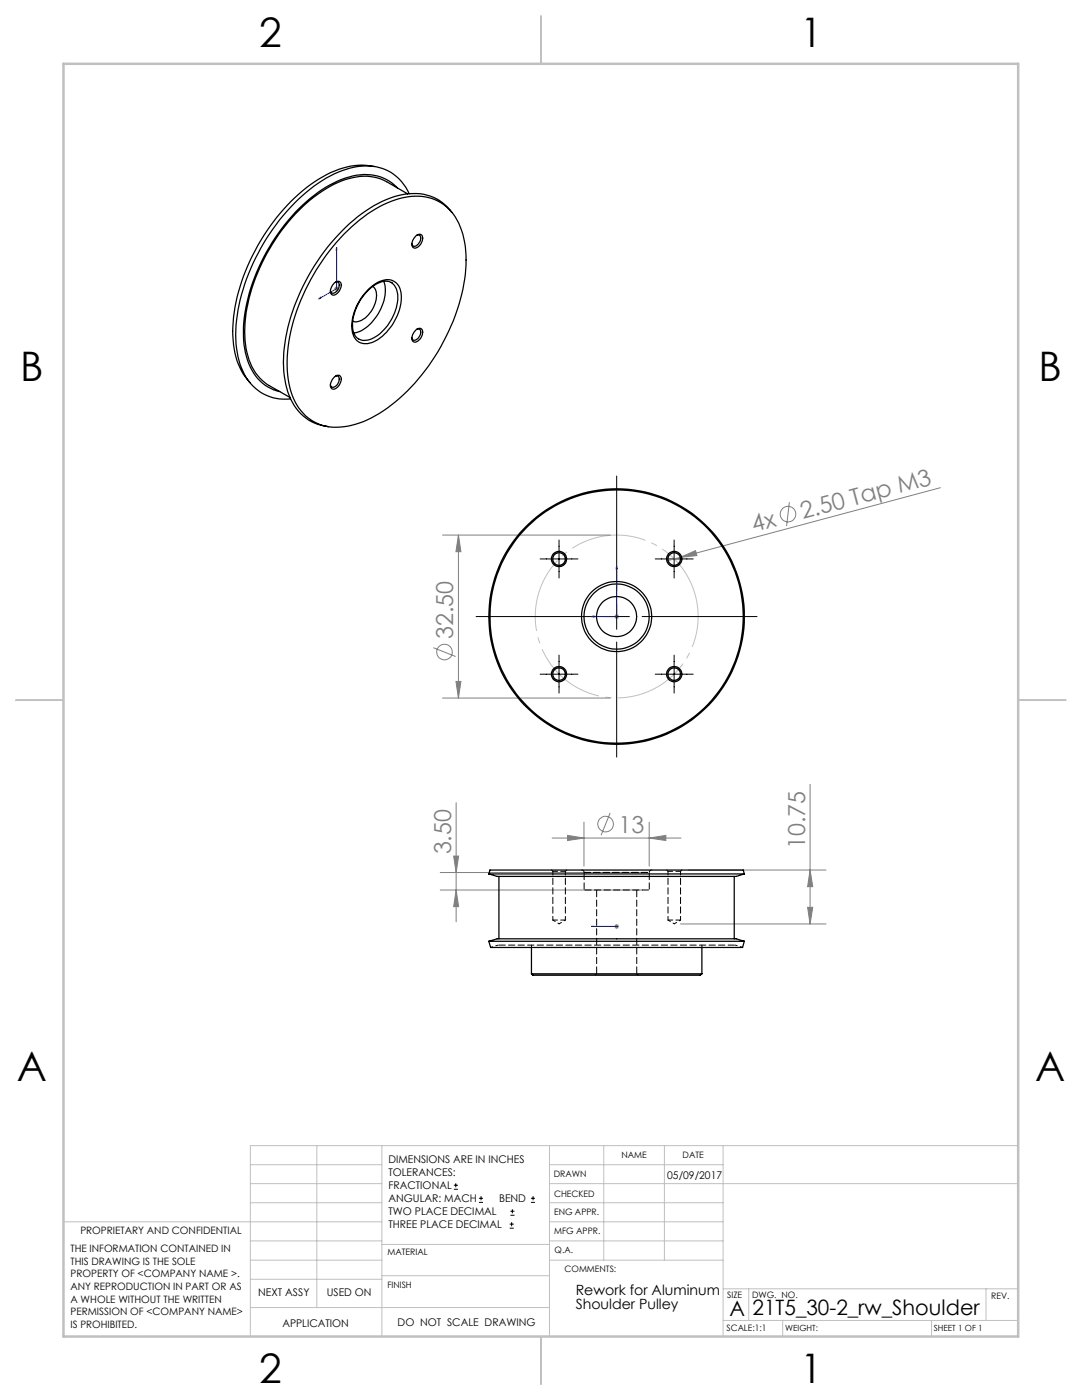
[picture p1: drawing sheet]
<svg xmlns="http://www.w3.org/2000/svg" width="216mm" height="279mm" viewBox="0 0 216 279" stroke-linecap="round" stroke-linejoin="round" font-family="sans-serif">
<g fill="none" stroke="#808080" stroke-width=".2">
<path d="M66.7 57.6h1M66.8 57.3l.7 .7M67.2 57.1v1M67.5 57.3l-.7 .7M187.6 97.3l-51.9 13.9M88.3 106.8h33.5M91.5 106.8l.5 3.3h-1zM91.5 106.8v32.5M135.7 111.2l3.1-1.3 .3 1zM135.7 111.2l-2.4 .7M157.5 100.2l-.5 4.8M86.5 129.3l4.4 1.7"/>
<path d="M88.3 139.3h33.5M91 136h1l-.5 3.3zM122.5 123h1M122.7 122.7l.7 .7M123 122.6v.9M123.4 122.7l-.7 .7M161.6 156.5v27.9M87.8 177.6h40.5M87.8 174.1h40.5M90.5 170.9h1l-.5 3.2zM91 177.6l.5 3.3h-1zM91 160.2v23.8"/>
<path d="M110.2 167.3h25.7M113.2 166.7l3.3 .6-3.3 .4zM116.5 164.1v8.8M121.7 162.2l-1.8 4.5M129.5 167.3l3.4-.6v1zM129.5 164.1v8.8M137.3 173.6h27.5M161.6 173.6l.6 3.4h-1.1zM122.5 184.9h1M122.7 184.5l.7 .7M123 184.4v1M123.4 184.5l-.7 .7"/>
<path d="M135.8 184.4h29M161.1 181.1h1.1l-.6 3.3z"/>
<circle cx="157.2" cy="102.6" r="1.56"/>
<circle cx="88.7" cy="130.1" r="1.56"/>
<circle cx="120.9" cy="164.5" r="1.55"/>
</g>
<g fill="none" stroke="#000" stroke-width=".2">
<path d="M123 95v23M107.8 111.5h7.5M111.5 107.8v7.6M130.7 111.5h7.6M134.5 107.8v7.6M95 123h23M107.8 134.5h7.5M111.5 130.7v7.6M120.5 123h5.1M123 120.5v5.1M123 128.1v23M128.1 123h23"/>
<path d="M130.7 134.5h7.6M134.5 130.7v7.6M90.6 237.3h.8M90.6 236.5h.8M90.9 236.1v.9M95.6 240h.8M95.6 239.1h.8M96 238.7v.8M105.9 240h.9M105.9 239.1h.9M106.4 238.7v.8M101.7 245.1h.8"/>
<path d="M101.7 244.3h.8M101.8 242.5h.9M101.8 241.7h.9M102.1 243.9v.8M102.2 241.3v.8"/>
</g>
<path d="M138.6 118.3a16.2 16.2 0 0 0-27.2-6.6 16.2 16.2 0 0 0 7.3 27 16.2 16.2 0 0 0 20.2-19.3l-.3-1.1" fill="none" stroke="#c0c0c0" stroke-width=".2" stroke-dasharray="15.2 1.3 1.3 1.3" stroke-dashoffset="4.2" stroke-linecap="butt"/>
<path d="M63.6 59.7l.4-.4v.2zM67.2 49.4v8.2l-3.6 2.1M67.2 49.4v.4h-.1zM123 113v10h-5M123 113l.2 .5h-.3zM118 123l.5-.1v.3zM118 184.9h.5h-.5M118 184.9h5M122.9 184.9h.3zM123 184.9h.1" fill="none" stroke="#00f" stroke-width=".2"/>
<g fill="none" stroke="#c0c0c0" stroke-width=".2">
<path d="M50 232.4h26.2M50 236.2h26.2M63.2 228.6v32.3M76.2 228.6v38.1M109.6 228.6v38.1M109.6 232.4h34.7M109.6 236.2h93.6M120.5 228.6v22.9M132.6 228.6v22.9M144.3 228.6v38.1M203.2 228.6h-153.2v38.1M12.7 243.8h63.5"/>
<path d="M50 251.5h26.2M50 240h26.2M50 247.7h26.2M50 255.3h26.2M76.2 254.6h33.4M76.2 248.4h33.4M109.6 251.5h34.7M109.6 243.8h34.7M109.6 240h34.7M109.6 247.7h34.7M144.3 257.2h58.9M149.4 257.2v6.3"/>
<path d="M196.7 257.2v6.3M50 260.9h59.6M144.3 263.5h58.9M156.2 263.5v3.2M185.9 263.5v3.2"/>
</g>
<path d="M108 3.2v9.5M3.1 139.7h9.6M203.2 139.7h9.5M108 266.7v9.6" fill="none" stroke="#c0c0c0" stroke-width=".25"/>
<path d="M12.7 12.7h190.5v254h-190.5z" fill="none" stroke="#c0c0c0" stroke-width=".5"/>
<path d="M91 136h1l-.5 3.3zM91.5 106.8l.5 3.3h-1z" fill="#808080"/>
<g fill="#00f">
<path d="M118 123l.5 .2v-.3zM123 113l-.1 .5h.3z"/>
<path d="M63.6 59.7l.4-.2v-.2zM67.2 49.4l-.1 .4h.1zM118 184.9h.5zM122.9 184.9h.3z"/>
</g>
<g fill="#808080">
<path d="M135.7 111.2l3.1-1.3 .3 1z"/>
<path d="M129.5 167.3l3.4-.6v1zM113.2 166.7l3.3 .6-3.3 .4z"/>
<path d="M91 177.6l.5 3.3h-1zM90.5 170.9h1l-.5 3.2z"/>
<path d="M161.6 173.6l.6 3.4h-1.1zM161.1 181.1h1.1l-.6 3.3z"/>
</g>
<g fill="none" stroke="#000" stroke-width=".25">
<path d="M74.8 33.2a14.1 14.1 0 0 0-10.4 2.1 37.5 37.5 0 0 0-14.5 16.7 30.7 30.7 0 0 0-3.2 17.7 12.8 12.8 0 0 0 3.2 6.7M79.3 37.5a9 9 0 0 0-9.6-2.2 26 26 0 0 0-12.9 9.5 37 37 0 0 0-8.2 21.3 13 13 0 0 0 3.8 10.4l2.2 1.3 1.2 .3M81.4 38.7l-4.2-2.4a10.2 10.2 0 0 0-9.1-.2 31.1 31.1 0 0 0-14.3 13.5 31.4 31.4 0 0 0-4.8 19.2 10.6 10.6 0 0 0 4.7 8.1l4.2 2.4M81.7 38.7a9.3 9.3 0 0 0-11.1-5.3 25.7 25.7 0 0 0-13.3 8.8 40.4 40.4 0 0 0-10.2 23.7 15.5 15.5 0 0 0 2.9 10.7 9 9 0 0 0 8 3M66.7 56.5a.8 .8 0 0 1 1.1-.2 .8 .8 0 0 1 .2 1.1 1.82 1.82 0 0 1-1.6 1.5 1.32 1.32 0 0 1 0-2zM66.9 56.3a.55 .55 0 0 1 .7 .1 .55 .55 0 0 1 .1 .7 1.31 1.31 0 0 1-1.6 1.3l-.2-.4M68.6 46.7a24.9 24.9 0 0 1 11.9-7.3 9.4 9.4 0 0 1 11.6 6.6 24.7 24.7 0 0 1-.6 14.9 39.9 39.9 0 0 1-15.8 21.6 15.1 15.1 0 0 1-10.6 2.6 9.7 9.7 0 0 1-7.3-7.8 29.4 29.4 0 0 1 2.7-18.5 43.3 43.3 0 0 1 8.1-12.1zM73.3 58.1a4.9 4.9 0 0 1 4.5-1.9 3.3 3.3 0 0 1 1.6 3.6 9.4 9.4 0 0 1-6 8.1 2.43 2.43 0 0 1-3.1-2.7 10.1 10.1 0 0 1 3-7.1zM73.4 57.9a5.1 5.1 0 0 1 4.8-1.9 3.2 3.2 0 0 1 1.9 3.6 10.5 10.5 0 0 1-5.9 8.8 2.73 2.73 0 0 1-3.9-2.4 10.4 10.4 0 0 1 3.1-8.1zM74.4 57.1a3.2 3.2 0 0 1 .3 3.9 5 5 0 0 1-3.7 3.2l-.6-.1M76.6 56.1a8.7 8.7 0 0 1-2.5 8.3 6.5 6.5 0 0 1-3.5 2.1M78 56.4h.1"/>
<path d="M83 47.1a.8 .8 0 0 1 1.1-.2 .8 .8 0 0 1 .2 1.1 1.79 1.79 0 0 1-1.7 1.5 1.32 1.32 0 0 1 0-2zM83.1 47a.65 .65 0 0 1 .8 .2 .65 .65 0 0 1 0 .8 1.47 1.47 0 0 1-1.4 1.1l-.3-.5M90.2 42.4a9.4 9.4 0 0 0-10-3.5 25.7 25.7 0 0 0-13.4 8.8 40.4 40.4 0 0 0-10.2 23.7 15.5 15.5 0 0 0 2.9 10.7 8.9 8.9 0 0 0 6 3.1M66.7 75.2a.76 .76 0 0 1 1-.3 .76 .76 0 0 1 .4 1 1.96 1.96 0 0 1-1.7 1.7 1.32 1.32 0 0 1 0-1.9zM66.9 75.1a.55 .55 0 0 1 .7 .1 .55 .55 0 0 1 .1 .7 1.31 1.31 0 0 1-1.6 1.3l-.2-.4M83 65.9a.8 .8 0 0 1 1.1-.3 .8 .8 0 0 1 .2 1.2 1.91 1.91 0 0 1-1.7 1.5 1.32 1.32 0 0 1 0-2zM83.1 65.7a.57 .57 0 0 1 .7 .1 .57 .57 0 0 1 .1 .7 1.47 1.47 0 0 1-1.4 1.4l-.3-.5M97.5 174.4l1.7 .5h47.7l1.6-.5M97.5 174.4h51M97.5 174.4l.3-.8h50.5l.2 .8M99.6 174.9v12.5M146.5 174.9v12.5"/>
<path d="M97.5 187.9l.4 1.2h50.3l.3-1.2M97.5 187.9h51M97.5 187.9l1.7-.5h47.7l1.6 .5M106 194.3h34.1M106 194.3l.3 .3h32.2a1.76 1.76 0 0 0 1.6-.3M106 189.1v5.2M140.1 189.1v5.2"/>
<circle cx="111.5" cy="111.6" r="1.24"/>
<circle cx="111.5" cy="111.6" r="1.52"/>
<circle cx="134.5" cy="111.6" r="1.53"/>
<circle cx="134.5" cy="111.6" r="1.24"/>
<circle cx="111.5" cy="134.5" r="1.24"/>
<circle cx="111.5" cy="134.5" r="1.52"/>
<circle cx="123" cy="123" r="6.5"/>
<circle cx="123" cy="123.1" r="25.5"/>
<circle cx="123" cy="123.1" r="25.3"/>
<circle cx="123" cy="123" r="4"/>
<circle cx="123" cy="123" r="7"/>
<circle cx="134.5" cy="134.5" r="1.53"/>
<circle cx="134.5" cy="134.5" r="1.24"/>
</g>
<path d="M116.6 174.1v3.5M129.6 177.6v-3.5M99.4 188.6h47.3" fill="none" stroke="#000" stroke-width=".2" stroke-dasharray="1.3 .6" stroke-dashoffset="-.2"/>
<path d="M110.3 173.9h2.5M133.3 173.9h2.5M110.3 183.6h2.5M133.3 183.6h2.5" fill="none" stroke="#000" stroke-width=".2" stroke-dasharray="1.3 .6" stroke-dashoffset=".3"/>
<path d="M110 173.6l.3 .3M112.8 173.9l.3-.3M116.6 174.1h13h-13M133 173.6l.3 .3M135.8 173.9l.3-.3M106.1 188.6v.5M119.1 194.3l-.3 .3M127.4 194.6l-.3-.3M140.1 189.1v-.5" fill="none" stroke="#000" stroke-width=".2" stroke-dasharray="1.3 .6"/>
<path d="M116.6 177.6h13M119.1 177.6v16.7M127.1 194.3v-16.7" fill="none" stroke="#000" stroke-width=".2" stroke-dasharray="1.3 .6" stroke-dashoffset="-.1"/>
<path d="M99.4 188.6l-1.5 .5M148.2 189.1l-1.5-.5" fill="none" stroke="#000" stroke-width=".2" stroke-dasharray="1.3 .6" stroke-dashoffset=".8"/>
<path d="M110.3 183.6l1.3 .8M111.6 184.4l1.2-.8M133.3 183.6l1.2 .8M134.5 184.4l1.3-.8" fill="none" stroke="#000" stroke-width=".2" stroke-dasharray="1.3 .6" stroke-dashoffset=".7"/>
<path d="M110.3 173.9v9.7M133.3 173.9v9.7M112.8 183.6v-9.7M135.8 183.6v-9.7" fill="none" stroke="#000" stroke-width=".2" stroke-dasharray="1.3 .6" stroke-dashoffset=".5"/>
<path d="M116.1 173.6l.3 .2 .2 .3M129.6 174.1l.1-.3 .4-.2" fill="none" stroke="#000" stroke-width=".2" stroke-dasharray="1.3 .6" stroke-dashoffset=".4"/>
<g font-size="8.1">
<text x="51.7" y="9.3">2</text>
<text x="159.7" y="9.3">1</text>
<text x="4" y="76">B</text>
<text x="207.2" y="76">B</text>
<text x="3.3" y="215.7">A</text>
<text x="206.5" y="215.7">A</text>
<text x="51.7" y="276">2</text>
<text x="159.7" y="276">1</text>
</g>
<g font-size="4.7" fill="#808080">
<text x="150.4" y="106.2" transform="rotate(-15 150.4 106.2)">4x</text>
<text x="160.2" y="103.6" transform="rotate(-15 160.2 103.6)">2.50 Tap M3</text>
<text x="90.4" y="127.5" transform="rotate(-90 90.4 127.5)">32.50</text>
<text x="123.4" y="166.2">13</text>
<text x="90" y="170.5" transform="rotate(-90 90 170.5)">3.50</text>
<text x="160.7" y="169.4" transform="rotate(-90 160.7 169.4)">10.75</text>
</g>
<g font-size="4.2">
<text x="145.6" y="262.7">A</text>
<text x="150.2" y="262.4">21T5_30-2_rw_Shoulder</text>
</g>
<g font-size="2.8">
<text x="114.9" y="258.3">Rework for Aluminum</text>
<text x="114.9" y="261.2">Shoulder Pulley</text>
</g>
<g font-size="2.1">
<text x="77.5" y="232.2">DIMENSIONS ARE IN INCHES</text>
<text x="77.5" y="234.7">TOLERANCES:</text>
<text x="77.5" y="237.3">FRACTIONAL</text>
<text x="77.5" y="239.9">ANGULAR: MACH</text>
<text x="99.6" y="239.9">BEND</text>
<text x="133.1" y="235.2">05/09/2017</text>
<text x="77.5" y="242.5">TWO PLACE DECIMAL</text>
<text x="77.5" y="245.1">THREE PLACE DECIMAL</text>
<text x="51.5" y="258.7">NEXT ASSY</text>
<text x="65.2" y="258.6">USED ON</text>
<text x="56.3" y="264.8">APPLICATION</text>
<text x="79.3" y="264.6">DO NOT SCALE DRAWING</text>
</g>
<g font-size="2">
<text x="14.1" y="249.9">THE INFORMATION CONTAINED IN</text>
<text x="16" y="246.3">PROPRIETARY AND CONFIDENTIAL</text>
<text x="14.1" y="252.4">THIS DRAWING IS THE SOLE</text>
<text x="14.1" y="254.9">PROPERTY OF &lt;COMPANY NAME &gt;.</text>
<text x="14.1" y="257.4">ANY REPRODUCTION IN PART OR AS</text>
<text x="14.1" y="260">A WHOLE WITHOUT THE WRITTEN</text>
<text x="14.1" y="262.5">PERMISSION OF &lt;COMPANY NAME&gt;</text>
<text x="14.1" y="265">IS PROHIBITED.</text>
</g>
<g font-size="1.8">
<text x="124" y="231.1">NAME</text>
<text x="136.2" y="231.1">DATE</text>
<text x="110.5" y="234.8">DRAWN</text>
<text x="110.5" y="238.9">CHECKED</text>
<text x="110.6" y="242.5">ENG APPR.</text>
<text x="77.3" y="250.5">MATERIAL</text>
<text x="110.6" y="246.3">MFG APPR.</text>
<text x="110.7" y="250">Q.A.</text>
<text x="77.3" y="257">FINISH</text>
<text x="112.6" y="253.9">COMMENTS:</text>
<text x="145.1" y="259">SIZE</text>
<text x="150.1" y="259.1">DWG. NO.</text>
<text x="197.8" y="259.2">REV.</text>
<text x="145" y="265.7">SCALE:1:1</text>
</g>
<g font-size="1.7">
<text x="156.7" y="265.7">WEIGHT:</text>
<text x="186.3" y="265.7">SHEET 1 OF 1</text>
</g>
</svg>
